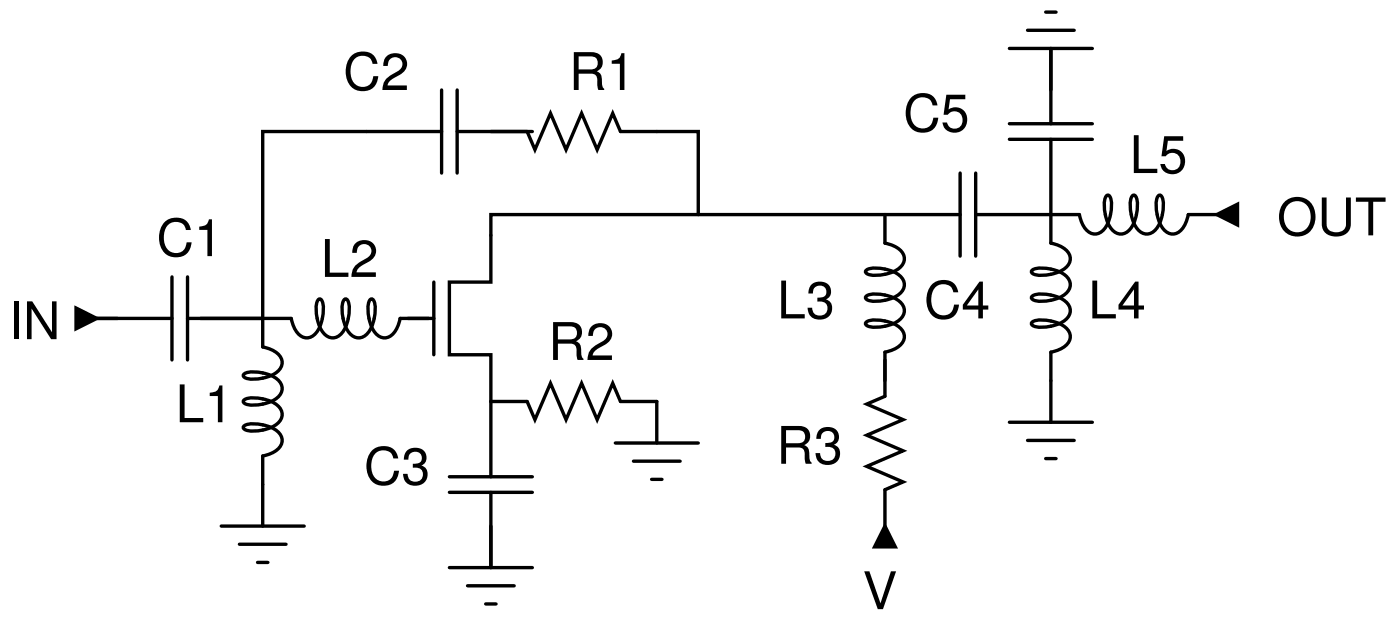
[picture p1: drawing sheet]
<svg xmlns="http://www.w3.org/2000/svg" width="143mm" height="63mm" viewBox="0 0 143 63" stroke-linecap="round" stroke-linejoin="round" font-family="sans-serif">
<g fill="none" stroke="#000" stroke-width=".34">
<path d="M45.1 13.4h-18.3v22a2.24 2.24 0 0 1 2 1.3 1.49 1.49 0 0 1-1.2 1.6 3.5 3.5 0 0 1-2.6 .2l-.2-.2 .2-.2a3.7 3.7 0 0 1 3.6 .9 1.15 1.15 0 0 1-.4 1.6 4 4 0 0 1-3.2 .5l-.2-.2 .2-.2a3.7 3.7 0 0 1 3.6 .9 1.15 1.15 0 0 1-.4 1.7 4 4 0 0 1-3.2 .5l-.2-.2 .2-.2a3.7 3.7 0 0 1 3.6 .8 1.15 1.15 0 0 1-.4 1.7l-.6 .3-.8 .3v7.1M45.1 9.2v8.4M46.7 13.4h7.6M46.7 9.2v8.4M53.8 13.4l.8 1.9 1.6-3.7 1.6 3.7 1.6-3.7 1.5 3.7 1.6-3.7 .8 1.8h8v8.5M98 17.6v8.5M99.6 17.6v8.5M103 12.6h8.5M103 14.2h8.5M103 4.9h8.5M104.9 3.1h4.7M106.7 1.2h1.1"/>
<path d="M107.2 14.2v10.6a2.24 2.24 0 0 1 2 1.4 1.49 1.49 0 0 1-1.2 1.5 3.5 3.5 0 0 1-2.6 .2l-.1-.2 .1-.2a3.7 3.7 0 0 1 3.6 .9 1.15 1.15 0 0 1-.4 1.7 4 4 0 0 1-3.2 .4l-.1-.2 .1-.2a3.7 3.7 0 0 1 3.6 .9 1.15 1.15 0 0 1-.4 1.7 4 4 0 0 1-3.2 .5l-.1-.2 .1-.2a3.7 3.7 0 0 1 3.6 .9 1.15 1.15 0 0 1-.4 1.6l-.6 .4-.8 .2v7.1M107.2 4.9v7.7M7.8 31.4l2.1 1.1-2.1 1zM9.9 32.5h7.7M17.6 28.2v8.5M19.1 32.5h10.6a2.24 2.24 0 0 0 1.4 1.9 1.49 1.49 0 0 0 1.6-1.2 3.5 3.5 0 0 0 .1-2.6l-.2-.1-.2 .1a3.7 3.7 0 0 0 .9 3.6 1.15 1.15 0 0 0 1.7-.4 4 4 0 0 0 .5-3.2l-.2-.1-.2 .1a3.7 3.7 0 0 0 .9 3.6 1.15 1.15 0 0 0 1.6-.4 4 4 0 0 0 .5-3.2l-.2-.1-.2 .1a3.7 3.7 0 0 0 .9 3.6 1.15 1.15 0 0 0 1.7-.4l.3-.6 .2-.7h3.5M19.1 28.2v8.5M44.3 28.8v7.4M90.3 21.9h-40.2v6.9h-4.2v7.4h4.2v4.7M90.3 21.9v2.9a2.24 2.24 0 0 1 2 1.4 1.49 1.49 0 0 1-1.2 1.5 3.5 3.5 0 0 1-2.6 .2l-.2-.2 .2-.2a3.7 3.7 0 0 1 3.6 .9 1.15 1.15 0 0 1-.4 1.7 4 4 0 0 1-3.2 .4l-.2-.2 .2-.2a3.7 3.7 0 0 1 3.6 .9 1.15 1.15 0 0 1-.4 1.7 4 4 0 0 1-3.2 .5l-.2-.2 .2-.2a3.7 3.7 0 0 1 3.6 .9 1.15 1.15 0 0 1-.4 1.6l-.6 .4-.8 .2v4.5l-1.8 .8 3.7 1.6-3.7 1.6 3.7 1.5-3.7 1.6 3.7 1.6-1.9 .8v3.7M90.3 21.9h7.7M99.6 21.9h10.6a2.24 2.24 0 0 0 1.3 1.9 1.49 1.49 0 0 0 1.6-1.1 3.5 3.5 0 0 0 .2-2.7l-.2-.1-.2 .1a3.7 3.7 0 0 0 .8 3.6 1.15 1.15 0 0 0 1.7-.4 4 4 0 0 0 .5-3.2l-.2-.1-.2 .1a3.7 3.7 0 0 0 .9 3.6 1.15 1.15 0 0 0 1.7-.4 4 4 0 0 0 .4-3.2l-.1-.1-.2 .1a3.7 3.7 0 0 0 .8 3.6 1.15 1.15 0 0 0 1.7-.4l.3-.5 .3-.8h2.9"/>
<path d="M124.2 21.9l2.1-1.1v2.1zM22.6 53.6h8.4M24.4 55.5h4.8M26.3 57.3h1M45.9 48.6h8.4M45.9 50.2h8.4M45.9 57.9h8.4M47.7 59.7h4.8M50.1 40.9h3.7l.8 1.9 1.6-3.7 1.6 3.7 1.6-3.7 1.5 3.7 1.6-3.7 .8 1.8h3.7v4.3M50.1 40.9v7.7M50.1 50.2v7.7M62.8 45.2h8.5"/>
<path d="M64.6 47h4.8M66.5 48.9h1.1M90.3 53.6l1.1 2.1h-2.1zM103 43h8.5M104.9 44.9h4.7M106.7 46.7h1.1M49.6 61.6h1"/>
</g>
<path d="M7.8 31.4l2.1 1.1-2.1 1zM124.2 21.9l2.1-1.1v2.1zM90.3 53.6l1.1 2.1h-2.1z" fill="#000"/>
<g font-size="5.3">
<text x="35" y="9.2">C2</text>
<text x="58.1" y="9.2">R1</text>
<text x="92.2" y="13.4">C5</text>
<text x="115.3" y="17.6">L5</text>
<text x="130.3" y="24">OUT</text>
<text x="16" y="26.1">C1</text>
<text x="32.7" y="28.2">L2</text>
<text x=".9" y="34.6">IN</text>
<text x="79.3" y="32.5">L3</text>
<text x="94.3" y="32.5">C4</text>
<text x="111.1" y="32.5">L4</text>
<text x="56" y="36.7">R2</text>
<text x="17.9" y="43">L1</text>
<text x="79.2" y="47.3">R3</text>
<text x="37.1" y="49.4">C3</text>
<text x="88" y="62.1">V</text>
</g>
</svg>
